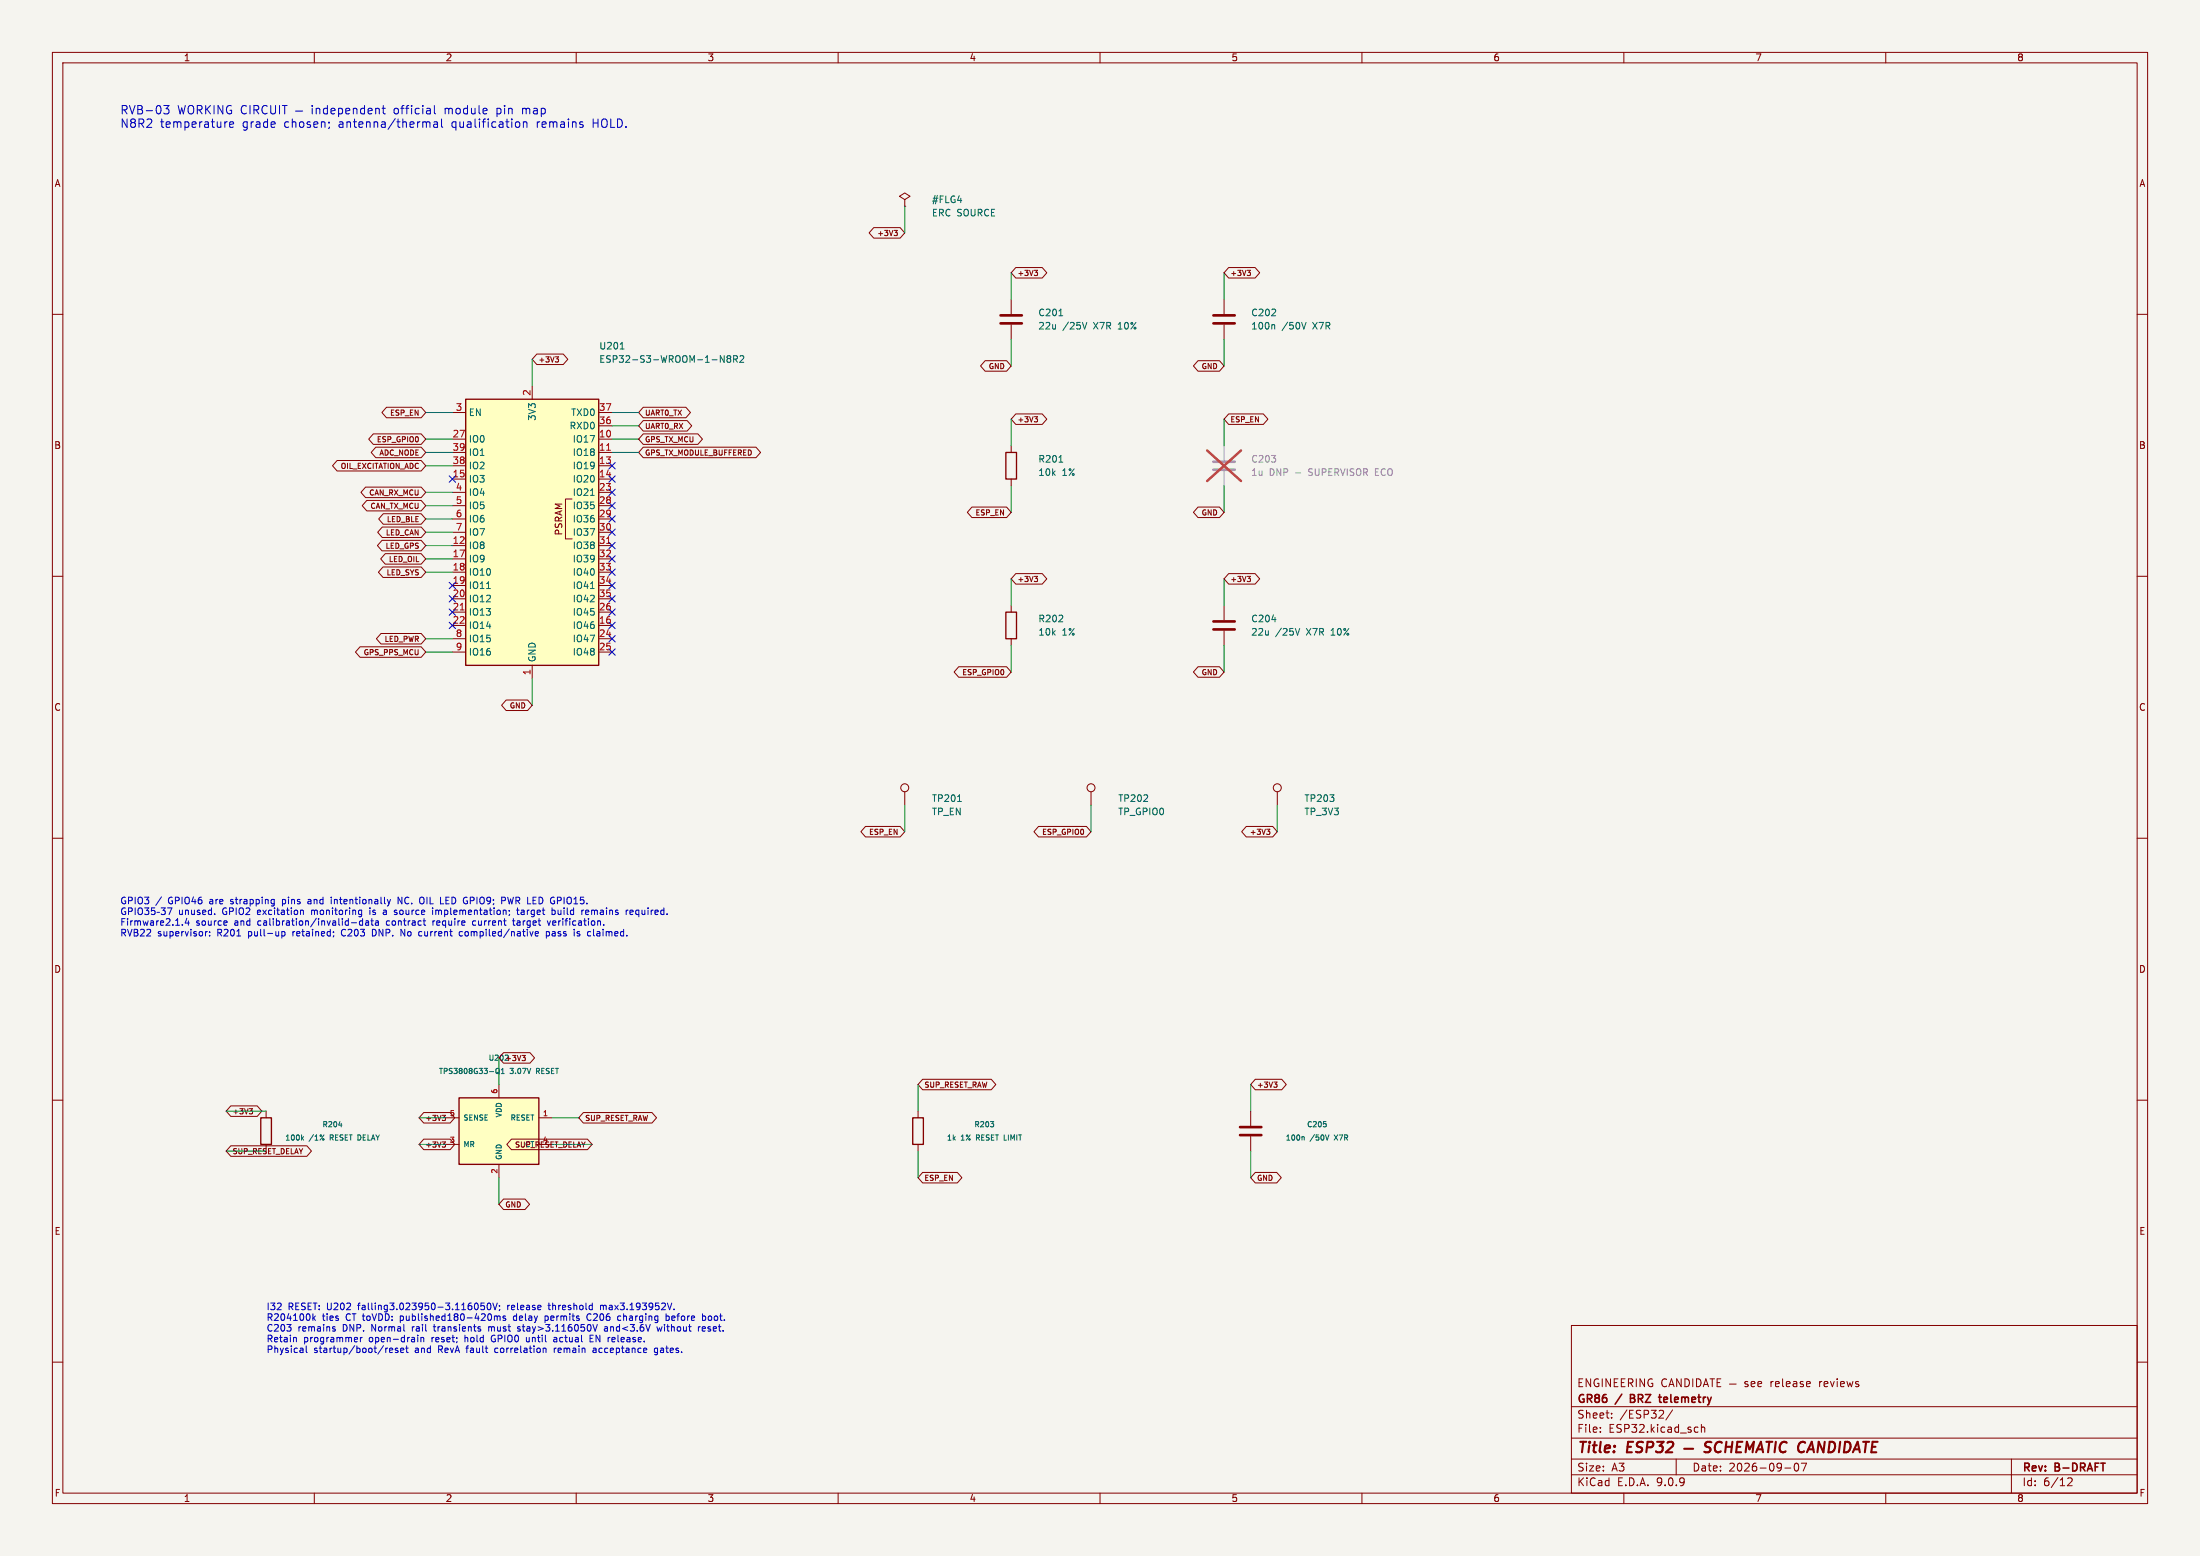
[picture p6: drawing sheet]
(kicad_sch
(version 20250114)
(generator "eeschema")
(paper "A3")
(title_block (title "ESP32 — SCHEMATIC CANDIDATE") (date "2026-09-07") (rev "B-DRAFT") (company "GR86 / BRZ telemetry") (comment 1 "ENGINEERING CANDIDATE — see release reviews"))
(lib_symbols (symbol "Connector:TestPoint" (pin_numbers hide) (pin_names (offset 0.762) hide) (in_bom yes) (on_board yes) (property "Reference" "TP" (at 0 6.858 0) (effects (font (size 1.27 1.27)))) (property "Value" "TestPoint" (at 0 5.08 0) (effects (font (size 1.27 1.27)))) (property "Footprint" "" (at 5.08 0 0) (effects (font (size 1.27 1.27)) hide)) (property "Datasheet" "~" (at 5.08 0 0) (effects (font (size 1.27 1.27)) hide)) (property "ki_keywords" "test point tp" (at 0 0 0) (effects (font (size 1.27 1.27)) hide)) (property "ki_description" "test point" (at 0 0 0) (effects (font (size 1.27 1.27)) hide)) (property "ki_fp_filters" "Pin* Test*" (at 0 0 0) (effects (font (size 1.27 1.27)) hide)) (symbol "TestPoint_0_1" (circle (center 0 3.302) (radius 0.762) (stroke (width 0) (type default)) (fill (type none)))) (symbol "TestPoint_1_1" (pin passive line (at 0 0 90) (length 2.54) (name "1" (effects (font (size 1.27 1.27)))) (number "1" (effects (font (size 1.27 1.27))))))) (symbol "Device:C" (pin_numbers hide) (pin_names (offset 0.254)) (in_bom yes) (on_board yes) (property "Reference" "C" (at 0.635 2.54 0) (effects (font (size 1.27 1.27)) (justify left))) (property "Value" "C" (at 0.635 -2.54 0) (effects (font (size 1.27 1.27)) (justify left))) (property "Footprint" "" (at 0.9652 -3.81 0) (effects (font (size 1.27 1.27)) hide)) (property "Datasheet" "~" (at 0 0 0) (effects (font (size 1.27 1.27)) hide)) (property "ki_keywords" "cap capacitor" (at 0 0 0) (effects (font (size 1.27 1.27)) hide)) (property "ki_description" "Unpolarized capacitor" (at 0 0 0) (effects (font (size 1.27 1.27)) hide)) (property "ki_fp_filters" "C_*" (at 0 0 0) (effects (font (size 1.27 1.27)) hide)) (symbol "C_0_1" (polyline (pts (xy -2.032 -0.762) (xy 2.032 -0.762)) (stroke (width 0.508) (type default)) (fill (type none))) (polyline (pts (xy -2.032 0.762) (xy 2.032 0.762)) (stroke (width 0.508) (type default)) (fill (type none)))) (symbol "C_1_1" (pin passive line (at 0 3.81 270) (length 2.794) (name "~" (effects (font (size 1.27 1.27)))) (number "1" (effects (font (size 1.27 1.27))))) (pin passive line (at 0 -3.81 90) (length 2.794) (name "~" (effects (font (size 1.27 1.27)))) (number "2" (effects (font (size 1.27 1.27))))))) (symbol "Device:R" (pin_numbers hide) (pin_names (offset 0)) (in_bom yes) (on_board yes) (property "Reference" "R" (at 2.032 0 90) (effects (font (size 1.27 1.27)))) (property "Value" "R" (at 0 0 90) (effects (font (size 1.27 1.27)))) (property "Footprint" "" (at -1.778 0 90) (effects (font (size 1.27 1.27)) hide)) (property "Datasheet" "~" (at 0 0 0) (effects (font (size 1.27 1.27)) hide)) (property "ki_keywords" "R res resistor" (at 0 0 0) (effects (font (size 1.27 1.27)) hide)) (property "ki_description" "Resistor" (at 0 0 0) (effects (font (size 1.27 1.27)) hide)) (property "ki_fp_filters" "R_*" (at 0 0 0) (effects (font (size 1.27 1.27)) hide)) (symbol "R_0_1" (rectangle (start -1.016 -2.54) (end 1.016 2.54) (stroke (width 0.254) (type default)) (fill (type none)))) (symbol "R_1_1" (pin passive line (at 0 3.81 270) (length 1.27) (name "~" (effects (font (size 1.27 1.27)))) (number "1" (effects (font (size 1.27 1.27))))) (pin passive line (at 0 -3.81 90) (length 1.27) (name "~" (effects (font (size 1.27 1.27)))) (number "2" (effects (font (size 1.27 1.27))))))) (symbol "RF_Module:ESP32-S3-WROOM-1" (in_bom yes) (on_board yes) (property "Reference" "U" (at -12.7 26.67 0) (effects (font (size 1.27 1.27)))) (property "Value" "ESP32-S3-WROOM-1" (at 12.7 26.67 0) (effects (font (size 1.27 1.27)))) (property "Footprint" "RF_Module:ESP32-S3-WROOM-1" (at 0 2.54 0) (effects (font (size 1.27 1.27)) hide)) (property "Datasheet" "https://www.espressif.com/sites/default/files/documentation/esp32-s3-wroom-1_wroom-1u_datasheet_en.pdf" (at 0 0 0) (effects (font (size 1.27 1.27)) hide)) (property "ki_keywords" "RF Radio BT ESP ESP32-S3 Espressif onboard PCB antenna" (at 0 0 0) (effects (font (size 1.27 1.27)) hide)) (property "ki_description" "RF Module, ESP32-S3 SoC, Wi-Fi 802.11b/g/n, Bluetooth, BLE, 32-bit, 3.3V, onboard antenna, SMD" (at 0 0 0) (effects (font (size 1.27 1.27)) hide)) (property "ki_fp_filters" "ESP32?S3?WROOM?1*" (at 0 0 0) (effects (font (size 1.27 1.27)) hide)) (symbol "ESP32-S3-WROOM-1_0_0" (rectangle (start -12.7 25.4) (end 12.7 -25.4) (stroke (width 0.254) (type default)) (fill (type background))) (text "PSRAM" (at 5.08 2.54 900) (effects (font (size 1.27 1.27))))) (symbol "ESP32-S3-WROOM-1_0_1" (polyline (pts (xy 7.62 -1.27) (xy 6.35 -1.27) (xy 6.35 6.35) (xy 7.62 6.35)) (stroke (width 0) (type default)) (fill (type none)))) (symbol "ESP32-S3-WROOM-1_1_1" (pin power_in line (at 0 -27.94 90) (length 2.54) (name "GND" (effects (font (size 1.27 1.27)))) (number "1" (effects (font (size 1.27 1.27))))) (pin bidirectional line (at 15.24 17.78 180) (length 2.54) (name "IO17" (effects (font (size 1.27 1.27)))) (number "10" (effects (font (size 1.27 1.27))))) (pin bidirectional line (at 15.24 15.24 180) (length 2.54) (name "IO18" (effects (font (size 1.27 1.27)))) (number "11" (effects (font (size 1.27 1.27))))) (pin bidirectional line (at -15.24 -2.54 0) (length 2.54) (name "IO8" (effects (font (size 1.27 1.27)))) (number "12" (effects (font (size 1.27 1.27))))) (pin bidirectional line (at 15.24 12.7 180) (length 2.54) (name "IO19" (effects (font (size 1.27 1.27)))) (number "13" (effects (font (size 1.27 1.27))))) (pin bidirectional line (at 15.24 10.16 180) (length 2.54) (name "IO20" (effects (font (size 1.27 1.27)))) (number "14" (effects (font (size 1.27 1.27))))) (pin bidirectional line (at -15.24 10.16 0) (length 2.54) (name "IO3" (effects (font (size 1.27 1.27)))) (number "15" (effects (font (size 1.27 1.27))))) (pin bidirectional line (at 15.24 -17.78 180) (length 2.54) (name "IO46" (effects (font (size 1.27 1.27)))) (number "16" (effects (font (size 1.27 1.27))))) (pin bidirectional line (at -15.24 -5.08 0) (length 2.54) (name "IO9" (effects (font (size 1.27 1.27)))) (number "17" (effects (font (size 1.27 1.27))))) (pin bidirectional line (at -15.24 -7.62 0) (length 2.54) (name "IO10" (effects (font (size 1.27 1.27)))) (number "18" (effects (font (size 1.27 1.27))))) (pin bidirectional line (at -15.24 -10.16 0) (length 2.54) (name "IO11" (effects (font (size 1.27 1.27)))) (number "19" (effects (font (size 1.27 1.27))))) (pin power_in line (at 0 27.94 270) (length 2.54) (name "3V3" (effects (font (size 1.27 1.27)))) (number "2" (effects (font (size 1.27 1.27))))) (pin bidirectional line (at -15.24 -12.7 0) (length 2.54) (name "IO12" (effects (font (size 1.27 1.27)))) (number "20" (effects (font (size 1.27 1.27))))) (pin bidirectional line (at -15.24 -15.24 0) (length 2.54) (name "IO13" (effects (font (size 1.27 1.27)))) (number "21" (effects (font (size 1.27 1.27))))) (pin bidirectional line (at -15.24 -17.78 0) (length 2.54) (name "IO14" (effects (font (size 1.27 1.27)))) (number "22" (effects (font (size 1.27 1.27))))) (pin bidirectional line (at 15.24 7.62 180) (length 2.54) (name "IO21" (effects (font (size 1.27 1.27)))) (number "23" (effects (font (size 1.27 1.27))))) (pin bidirectional line (at 15.24 -20.32 180) (length 2.54) (name "IO47" (effects (font (size 1.27 1.27)))) (number "24" (effects (font (size 1.27 1.27))))) (pin bidirectional line (at 15.24 -22.86 180) (length 2.54) (name "IO48" (effects (font (size 1.27 1.27)))) (number "25" (effects (font (size 1.27 1.27))))) (pin bidirectional line (at 15.24 -15.24 180) (length 2.54) (name "IO45" (effects (font (size 1.27 1.27)))) (number "26" (effects (font (size 1.27 1.27))))) (pin bidirectional line (at -15.24 17.78 0) (length 2.54) (name "IO0" (effects (font (size 1.27 1.27)))) (number "27" (effects (font (size 1.27 1.27))))) (pin bidirectional line (at 15.24 5.08 180) (length 2.54) (name "IO35" (effects (font (size 1.27 1.27)))) (number "28" (effects (font (size 1.27 1.27))))) (pin bidirectional line (at 15.24 2.54 180) (length 2.54) (name "IO36" (effects (font (size 1.27 1.27)))) (number "29" (effects (font (size 1.27 1.27))))) (pin input line (at -15.24 22.86 0) (length 2.54) (name "EN" (effects (font (size 1.27 1.27)))) (number "3" (effects (font (size 1.27 1.27))))) (pin bidirectional line (at 15.24 0 180) (length 2.54) (name "IO37" (effects (font (size 1.27 1.27)))) (number "30" (effects (font (size 1.27 1.27))))) (pin bidirectional line (at 15.24 -2.54 180) (length 2.54) (name "IO38" (effects (font (size 1.27 1.27)))) (number "31" (effects (font (size 1.27 1.27))))) (pin bidirectional line (at 15.24 -5.08 180) (length 2.54) (name "IO39" (effects (font (size 1.27 1.27)))) (number "32" (effects (font (size 1.27 1.27))))) (pin bidirectional line (at 15.24 -7.62 180) (length 2.54) (name "IO40" (effects (font (size 1.27 1.27)))) (number "33" (effects (font (size 1.27 1.27))))) (pin bidirectional line (at 15.24 -10.16 180) (length 2.54) (name "IO41" (effects (font (size 1.27 1.27)))) (number "34" (effects (font (size 1.27 1.27))))) (pin bidirectional line (at 15.24 -12.7 180) (length 2.54) (name "IO42" (effects (font (size 1.27 1.27)))) (number "35" (effects (font (size 1.27 1.27))))) (pin bidirectional line (at 15.24 20.32 180) (length 2.54) (name "RXD0" (effects (font (size 1.27 1.27)))) (number "36" (effects (font (size 1.27 1.27))))) (pin bidirectional line (at 15.24 22.86 180) (length 2.54) (name "TXD0" (effects (font (size 1.27 1.27)))) (number "37" (effects (font (size 1.27 1.27))))) (pin bidirectional line (at -15.24 12.7 0) (length 2.54) (name "IO2" (effects (font (size 1.27 1.27)))) (number "38" (effects (font (size 1.27 1.27))))) (pin bidirectional line (at -15.24 15.24 0) (length 2.54) (name "IO1" (effects (font (size 1.27 1.27)))) (number "39" (effects (font (size 1.27 1.27))))) (pin bidirectional line (at -15.24 7.62 0) (length 2.54) (name "IO4" (effects (font (size 1.27 1.27)))) (number "4" (effects (font (size 1.27 1.27))))) (pin passive line (at 0 -27.94 90) (length 2.54) hide (name "GND" (effects (font (size 1.27 1.27)))) (number "40" (effects (font (size 1.27 1.27))))) (pin passive line (at 0 -27.94 90) (length 2.54) hide (name "GND" (effects (font (size 1.27 1.27)))) (number "41" (effects (font (size 1.27 1.27))))) (pin bidirectional line (at -15.24 5.08 0) (length 2.54) (name "IO5" (effects (font (size 1.27 1.27)))) (number "5" (effects (font (size 1.27 1.27))))) (pin bidirectional line (at -15.24 2.54 0) (length 2.54) (name "IO6" (effects (font (size 1.27 1.27)))) (number "6" (effects (font (size 1.27 1.27))))) (pin bidirectional line (at -15.24 0 0) (length 2.54) (name "IO7" (effects (font (size 1.27 1.27)))) (number "7" (effects (font (size 1.27 1.27))))) (pin bidirectional line (at -15.24 -20.32 0) (length 2.54) (name "IO15" (effects (font (size 1.27 1.27)))) (number "8" (effects (font (size 1.27 1.27))))) (pin bidirectional line (at -15.24 -22.86 0) (length 2.54) (name "IO16" (effects (font (size 1.27 1.27)))) (number "9" (effects (font (size 1.27 1.27))))))) (symbol "power:PWR_FLAG" (power) (pin_numbers hide) (pin_names (offset 0) hide) (in_bom yes) (on_board yes) (property "Reference" "#FLG" (at 0 1.905 0) (effects (font (size 1.27 1.27)) hide)) (property "Value" "PWR_FLAG" (at 0 3.81 0) (effects (font (size 1.27 1.27)))) (property "Footprint" "" (at 0 0 0) (effects (font (size 1.27 1.27)) hide)) (property "Datasheet" "~" (at 0 0 0) (effects (font (size 1.27 1.27)) hide)) (property "ki_keywords" "flag power" (at 0 0 0) (effects (font (size 1.27 1.27)) hide)) (property "ki_description" "Special symbol for telling ERC where power comes from" (at 0 0 0) (effects (font (size 1.27 1.27)) hide)) (symbol "PWR_FLAG_0_0" (pin power_out line (at 0 0 90) (length 0) (name "pwr" (effects (font (size 1.27 1.27)))) (number "1" (effects (font (size 1.27 1.27)))))) (symbol "PWR_FLAG_0_1" (polyline (pts (xy 0 0) (xy 0 1.27) (xy -1.016 1.905) (xy 0 2.54) (xy 1.016 1.905) (xy 0 1.27)) (stroke (width 0) (type default)) (fill (type none))))) (symbol "RevB:TPS3808G33_Q1" (pin_names (offset 0.762)) (in_bom yes) (on_board yes) (property "Reference" "U" (at 0 10.16 0) (effects (font (size 1.0 1.0)))) (property "Value" "TPS3808G33_Q1" (at 0 7.62 0) (effects (font (size 1.0 1.0)))) (symbol "TPS3808G33_Q1_0_1" (rectangle (start -7.62 6.35) (end 7.62 -6.35) (stroke (width 0.254) (type default)) (fill (type background)))) (symbol "TPS3808G33_Q1_1_1" (pin open_collector line (at 10.16 2.54 180) (length 2.54) (name "RESET" (effects (font (size 1 1)))) (number "1" (effects (font (size 1 1))))) (pin power_in line (at 0 -8.89 90) (length 2.54) (name "GND" (effects (font (size 1 1)))) (number "2" (effects (font (size 1 1))))) (pin input line (at -10.16 -2.54 0) (length 2.54) (name "MR" (effects (font (size 1 1)))) (number "3" (effects (font (size 1 1))))) (pin input line (at 10.16 -2.54 180) (length 2.54) (name "CT" (effects (font (size 1 1)))) (number "4" (effects (font (size 1 1))))) (pin input line (at -10.16 2.54 0) (length 2.54) (name "SENSE" (effects (font (size 1 1)))) (number "5" (effects (font (size 1 1))))) (pin power_in line (at 0 8.89 270) (length 2.54) (name "VDD" (effects (font (size 1 1)))) (number "6" (effects (font (size 1 1))))))))
(text "RVB-03 WORKING CIRCUIT — independent official module pin map\nN8R2 temperature grade chosen; antenna/thermal qualification remains HOLD." (at 22.86 20.32 0) (effects (font (size 1.6 1.6)) (justify left top)))
(wire (pts (xy 101.6 129.54) (xy 101.6 134.62)) (stroke (width 0) (type default)))
(global_label "GND" (shape bidirectional) (at 101.6 134.62 180) (effects (font (size 1.0 1.0)) (justify right)) (property "Intersheetrefs" "${INTERSHEET_REFS}" (at 101.6 134.62 0) (effects (font (size 1.27 1.27)) (justify left) hide)))
(wire (pts (xy 116.84 83.82) (xy 121.92 83.82)) (stroke (width 0) (type default)))
(global_label "GPS_TX_MCU" (shape bidirectional) (at 121.92 83.82 0) (effects (font (size 1.0 1.0)) (justify left)) (property "Intersheetrefs" "${INTERSHEET_REFS}" (at 121.92 83.82 0) (effects (font (size 1.27 1.27)) (justify left) hide)))
(wire (pts (xy 116.84 86.36) (xy 121.92 86.36)) (stroke (width 0) (type default)))
(global_label "GPS_TX_MODULE_BUFFERED" (shape bidirectional) (at 121.92 86.36 0) (effects (font (size 1.0 1.0)) (justify left)) (property "Intersheetrefs" "${INTERSHEET_REFS}" (at 121.92 86.36 0) (effects (font (size 1.27 1.27)) (justify left) hide)))
(wire (pts (xy 86.36 104.14) (xy 81.28 104.14)) (stroke (width 0) (type default)))
(global_label "LED_GPS" (shape bidirectional) (at 81.28 104.14 180) (effects (font (size 1.0 1.0)) (justify right)) (property "Intersheetrefs" "${INTERSHEET_REFS}" (at 81.28 104.14 0) (effects (font (size 1.27 1.27)) (justify left) hide)))
(no_connect (at 116.84 88.9))
(no_connect (at 116.84 91.44))
(no_connect (at 86.36 91.44))
(no_connect (at 116.84 119.38))
(wire (pts (xy 86.36 106.68) (xy 81.28 106.68)) (stroke (width 0) (type default)))
(global_label "LED_OIL" (shape bidirectional) (at 81.28 106.68 180) (effects (font (size 1.0 1.0)) (justify right)) (property "Intersheetrefs" "${INTERSHEET_REFS}" (at 81.28 106.68 0) (effects (font (size 1.27 1.27)) (justify left) hide)))
(wire (pts (xy 86.36 109.22) (xy 81.28 109.22)) (stroke (width 0) (type default)))
(global_label "LED_SYS" (shape bidirectional) (at 81.28 109.22 180) (effects (font (size 1.0 1.0)) (justify right)) (property "Intersheetrefs" "${INTERSHEET_REFS}" (at 81.28 109.22 0) (effects (font (size 1.27 1.27)) (justify left) hide)))
(no_connect (at 86.36 111.76))
(wire (pts (xy 101.6 73.66) (xy 101.6 68.58)) (stroke (width 0) (type default)))
(global_label "+3V3" (shape bidirectional) (at 101.6 68.58 0) (effects (font (size 1.0 1.0)) (justify left)) (property "Intersheetrefs" "${INTERSHEET_REFS}" (at 101.6 68.58 0) (effects (font (size 1.27 1.27)) (justify left) hide)))
(no_connect (at 86.36 114.3))
(no_connect (at 86.36 116.84))
(no_connect (at 86.36 119.38))
(no_connect (at 116.84 93.98))
(no_connect (at 116.84 121.92))
(no_connect (at 116.84 124.46))
(no_connect (at 116.84 116.84))
(wire (pts (xy 86.36 83.82) (xy 81.28 83.82)) (stroke (width 0) (type default)))
(global_label "ESP_GPIO0" (shape bidirectional) (at 81.28 83.82 180) (effects (font (size 1.0 1.0)) (justify right)) (property "Intersheetrefs" "${INTERSHEET_REFS}" (at 81.28 83.82 0) (effects (font (size 1.27 1.27)) (justify left) hide)))
(no_connect (at 116.84 96.52))
(no_connect (at 116.84 99.06))
(wire (pts (xy 86.36 78.74) (xy 81.28 78.74)) (stroke (width 0) (type default)))
(global_label "ESP_EN" (shape bidirectional) (at 81.28 78.74 180) (effects (font (size 1.0 1.0)) (justify right)) (property "Intersheetrefs" "${INTERSHEET_REFS}" (at 81.28 78.74 0) (effects (font (size 1.27 1.27)) (justify left) hide)))
(no_connect (at 116.84 101.6))
(no_connect (at 116.84 104.14))
(no_connect (at 116.84 106.68))
(no_connect (at 116.84 109.22))
(no_connect (at 116.84 111.76))
(no_connect (at 116.84 114.3))
(wire (pts (xy 116.84 81.28) (xy 121.92 81.28)) (stroke (width 0) (type default)))
(global_label "UART0_RX" (shape bidirectional) (at 121.92 81.28 0) (effects (font (size 1.0 1.0)) (justify left)) (property "Intersheetrefs" "${INTERSHEET_REFS}" (at 121.92 81.28 0) (effects (font (size 1.27 1.27)) (justify left) hide)))
(wire (pts (xy 116.84 78.74) (xy 121.92 78.74)) (stroke (width 0) (type default)))
(global_label "UART0_TX" (shape bidirectional) (at 121.92 78.74 0) (effects (font (size 1.0 1.0)) (justify left)) (property "Intersheetrefs" "${INTERSHEET_REFS}" (at 121.92 78.74 0) (effects (font (size 1.27 1.27)) (justify left) hide)))
(wire (pts (xy 86.36 88.9) (xy 81.28 88.9)) (stroke (width 0) (type default)))
(global_label "OIL_EXCITATION_ADC" (shape bidirectional) (at 81.28 88.9 180) (effects (font (size 1.0 1.0)) (justify right)) (property "Intersheetrefs" "${INTERSHEET_REFS}" (at 81.28 88.9 0) (effects (font (size 1.27 1.27)) (justify left) hide)))
(wire (pts (xy 86.36 86.36) (xy 81.28 86.36)) (stroke (width 0) (type default)))
(global_label "ADC_NODE" (shape bidirectional) (at 81.28 86.36 180) (effects (font (size 1.0 1.0)) (justify right)) (property "Intersheetrefs" "${INTERSHEET_REFS}" (at 81.28 86.36 0) (effects (font (size 1.27 1.27)) (justify left) hide)))
(wire (pts (xy 86.36 93.98) (xy 81.28 93.98)) (stroke (width 0) (type default)))
(global_label "CAN_RX_MCU" (shape bidirectional) (at 81.28 93.98 180) (effects (font (size 1.0 1.0)) (justify right)) (property "Intersheetrefs" "${INTERSHEET_REFS}" (at 81.28 93.98 0) (effects (font (size 1.27 1.27)) (justify left) hide)))
(wire (pts (xy 86.36 96.52) (xy 81.28 96.52)) (stroke (width 0) (type default)))
(global_label "CAN_TX_MCU" (shape bidirectional) (at 81.28 96.52 180) (effects (font (size 1.0 1.0)) (justify right)) (property "Intersheetrefs" "${INTERSHEET_REFS}" (at 81.28 96.52 0) (effects (font (size 1.27 1.27)) (justify left) hide)))
(wire (pts (xy 86.36 99.06) (xy 81.28 99.06)) (stroke (width 0) (type default)))
(global_label "LED_BLE" (shape bidirectional) (at 81.28 99.06 180) (effects (font (size 1.0 1.0)) (justify right)) (property "Intersheetrefs" "${INTERSHEET_REFS}" (at 81.28 99.06 0) (effects (font (size 1.27 1.27)) (justify left) hide)))
(wire (pts (xy 86.36 101.6) (xy 81.28 101.6)) (stroke (width 0) (type default)))
(global_label "LED_CAN" (shape bidirectional) (at 81.28 101.6 180) (effects (font (size 1.0 1.0)) (justify right)) (property "Intersheetrefs" "${INTERSHEET_REFS}" (at 81.28 101.6 0) (effects (font (size 1.27 1.27)) (justify left) hide)))
(wire (pts (xy 86.36 121.92) (xy 81.28 121.92)) (stroke (width 0) (type default)))
(global_label "LED_PWR" (shape bidirectional) (at 81.28 121.92 180) (effects (font (size 1.0 1.0)) (justify right)) (property "Intersheetrefs" "${INTERSHEET_REFS}" (at 81.28 121.92 0) (effects (font (size 1.27 1.27)) (justify left) hide)))
(wire (pts (xy 86.36 124.46) (xy 81.28 124.46)) (stroke (width 0) (type default)))
(global_label "GPS_PPS_MCU" (shape bidirectional) (at 81.28 124.46 180) (effects (font (size 1.0 1.0)) (justify right)) (property "Intersheetrefs" "${INTERSHEET_REFS}" (at 81.28 124.46 0) (effects (font (size 1.27 1.27)) (justify left) hide)))
(symbol (lib_id "RF_Module:ESP32-S3-WROOM-1") (at 101.6 101.6 0) (unit 1) (in_bom yes) (on_board yes) (dnp no) (property "Reference" "U201" (at 114.3 66.04 0) (effects (font (size 1.27 1.27)) (justify left))) (property "Value" "ESP32-S3-WROOM-1-N8R2" (at 114.3 68.58 0) (effects (font (size 1.27 1.27)) (justify left))) (property "Footprint" "RevB:ESP32-S3-WROOM-1_RVB22_U201_TH48" (at 0 0 0) (effects (font (size 1.27 1.27)) (justify left) hide)) (property "Datasheet" "https://www.espressif.com/sites/default/files/documentation/esp32-s3-wroom-1_wroom-1u_datasheet_en.pdf" (at 0 0 0) (effects (font (size 1.27 1.27)) (justify left) hide)) (property "MPN" "ESP32-S3-WROOM-1-N8R2" (at 0 0 0) (effects (font (size 1.27 1.27)) (justify left) hide)) (property "Qualification" "VERIFIED component selection; qualification/productization/SELECTED_COMPONENTS.json; physical acceptance separate" (at 0 0 0) (effects (font (size 1.27 1.27)) (justify left) hide)) (pin "1") (pin "10") (pin "11") (pin "12") (pin "13") (pin "14") (pin "15") (pin "16") (pin "17") (pin "18") (pin "19") (pin "2") (pin "20") (pin "21") (pin "22") (pin "23") (pin "24") (pin "25") (pin "26") (pin "27") (pin "28") (pin "29") (pin "3") (pin "30") (pin "31") (pin "32") (pin "33") (pin "34") (pin "35") (pin "36") (pin "37") (pin "38") (pin "39") (pin "4") (pin "40") (pin "41") (pin "5") (pin "6") (pin "7") (pin "8") (pin "9") (property "Manufacturer" "Espressif" (at 0 0 0) (effects (font (size 1.27 1.27)) (hide yes))) (property "LCSC" "C2913204" (at 0 0 0) (effects (font (size 1.27 1.27)) (hide yes))) (property "Assembly" "FACTORY" (at 0 0 0) (effects (font (size 1.27 1.27)) (hide yes))))
(wire (pts (xy 193.04 57.15) (xy 193.04 52.07)) (stroke (width 0) (type default)))
(global_label "+3V3" (shape bidirectional) (at 193.04 52.07 0) (effects (font (size 1.0 1.0)) (justify left)) (property "Intersheetrefs" "${INTERSHEET_REFS}" (at 193.04 52.07 0) (effects (font (size 1.27 1.27)) (justify left) hide)))
(wire (pts (xy 193.04 64.77) (xy 193.04 69.85)) (stroke (width 0) (type default)))
(global_label "GND" (shape bidirectional) (at 193.04 69.85 180) (effects (font (size 1.0 1.0)) (justify right)) (property "Intersheetrefs" "${INTERSHEET_REFS}" (at 193.04 69.85 0) (effects (font (size 1.27 1.27)) (justify left) hide)))
(symbol (lib_id "Device:C") (at 193.04 60.96 0) (unit 1) (in_bom yes) (on_board yes) (dnp no) (property "Reference" "C201" (at 198.12 59.69 0) (effects (font (size 1.27 1.27)) (justify left))) (property "Value" "22u /25V X7R 10%" (at 198.12 62.23 0) (effects (font (size 1.27 1.27)) (justify left))) (property "Footprint" "RevB:C_1210_3225Metric" (at 0 0 0) (effects (font (size 1.27 1.27)) (justify left) hide)) (property "Datasheet" "~" (at 0 0 0) (effects (font (size 1.27 1.27)) (justify left) hide)) (property "MPN" "MCAST32MSB7226KPNA01" (at 0 0 0) (effects (font (size 1.27 1.27)) (justify left) hide)) (property "Qualification" "VERIFIED component selection; qualification/productization/SELECTED_COMPONENTS.json; physical acceptance separate" (at 0 0 0) (effects (font (size 1.27 1.27)) (justify left) hide)) (pin "1") (pin "2") (property "Manufacturer" "Taiyo Yuden" (at 0 0 0) (effects (font (size 1.27 1.27)) (hide yes))) (property "LCSC" "C5372271" (at 0 0 0) (effects (font (size 1.27 1.27)) (hide yes))) (property "Assembly" "FACTORY" (at 0 0 0) (effects (font (size 1.27 1.27)) (hide yes))))
(wire (pts (xy 233.68 57.15) (xy 233.68 52.07)) (stroke (width 0) (type default)))
(global_label "+3V3" (shape bidirectional) (at 233.68 52.07 0) (effects (font (size 1.0 1.0)) (justify left)) (property "Intersheetrefs" "${INTERSHEET_REFS}" (at 233.68 52.07 0) (effects (font (size 1.27 1.27)) (justify left) hide)))
(wire (pts (xy 233.68 64.77) (xy 233.68 69.85)) (stroke (width 0) (type default)))
(global_label "GND" (shape bidirectional) (at 233.68 69.85 180) (effects (font (size 1.0 1.0)) (justify right)) (property "Intersheetrefs" "${INTERSHEET_REFS}" (at 233.68 69.85 0) (effects (font (size 1.27 1.27)) (justify left) hide)))
(symbol (lib_id "Device:C") (at 233.68 60.96 0) (unit 1) (in_bom yes) (on_board yes) (dnp no) (property "Reference" "C202" (at 238.76 59.69 0) (effects (font (size 1.27 1.27)) (justify left))) (property "Value" "100n /50V X7R" (at 238.76 62.23 0) (effects (font (size 1.27 1.27)) (justify left))) (property "Footprint" "RevB:C_0603_1608Metric" (at 0 0 0) (effects (font (size 1.27 1.27)) (justify left) hide)) (property "Datasheet" "~" (at 0 0 0) (effects (font (size 1.27 1.27)) (justify left) hide)) (property "MPN" "GCM188R71H104KA57D" (at 0 0 0) (effects (font (size 1.27 1.27)) (justify left) hide)) (property "Qualification" "VERIFIED component selection; qualification/productization/SELECTED_COMPONENTS.json; physical acceptance separate" (at 0 0 0) (effects (font (size 1.27 1.27)) (justify left) hide)) (pin "1") (pin "2") (property "Manufacturer" "Murata" (at 0 0 0) (effects (font (size 1.27 1.27)) (hide yes))) (property "LCSC" "C85864" (at 0 0 0) (effects (font (size 1.27 1.27)) (hide yes))) (property "Assembly" "FACTORY" (at 0 0 0) (effects (font (size 1.27 1.27)) (hide yes))))
(wire (pts (xy 193.04 85.09) (xy 193.04 80.01)) (stroke (width 0) (type default)))
(global_label "+3V3" (shape bidirectional) (at 193.04 80.01 0) (effects (font (size 1.0 1.0)) (justify left)) (property "Intersheetrefs" "${INTERSHEET_REFS}" (at 193.04 80.01 0) (effects (font (size 1.27 1.27)) (justify left) hide)))
(wire (pts (xy 193.04 92.71) (xy 193.04 97.79)) (stroke (width 0) (type default)))
(global_label "ESP_EN" (shape bidirectional) (at 193.04 97.79 180) (effects (font (size 1.0 1.0)) (justify right)) (property "Intersheetrefs" "${INTERSHEET_REFS}" (at 193.04 97.79 0) (effects (font (size 1.27 1.27)) (justify left) hide)))
(symbol (lib_id "Device:R") (at 193.04 88.9 0) (unit 1) (in_bom yes) (on_board yes) (dnp no) (property "Reference" "R201" (at 198.12 87.63 0) (effects (font (size 1.27 1.27)) (justify left))) (property "Value" "10k 1%" (at 198.12 90.17 0) (effects (font (size 1.27 1.27)) (justify left))) (property "Footprint" "RevB:R_0603_1608Metric" (at 0 0 0) (effects (font (size 1.27 1.27)) (justify left) hide)) (property "Datasheet" "~" (at 0 0 0) (effects (font (size 1.27 1.27)) (justify left) hide)) (property "MPN" "CRCW060310K0FKEA" (at 0 0 0) (effects (font (size 1.27 1.27)) (justify left) hide)) (property "Qualification" "VERIFIED component selection; qualification/productization/SELECTED_COMPONENTS.json; physical acceptance separate" (at 0 0 0) (effects (font (size 1.27 1.27)) (justify left) hide)) (pin "1") (pin "2") (property "Manufacturer" "Vishay" (at 0 0 0) (effects (font (size 1.27 1.27)) (hide yes))) (property "LCSC" "C844918" (at 0 0 0) (effects (font (size 1.27 1.27)) (hide yes))) (property "Assembly" "FACTORY" (at 0 0 0) (effects (font (size 1.27 1.27)) (hide yes))))
(wire (pts (xy 233.68 85.09) (xy 233.68 80.01)) (stroke (width 0) (type default)))
(global_label "ESP_EN" (shape bidirectional) (at 233.68 80.01 0) (effects (font (size 1.0 1.0)) (justify left)) (property "Intersheetrefs" "${INTERSHEET_REFS}" (at 233.68 80.01 0) (effects (font (size 1.27 1.27)) (justify left) hide)))
(wire (pts (xy 233.68 92.71) (xy 233.68 97.79)) (stroke (width 0) (type default)))
(global_label "GND" (shape bidirectional) (at 233.68 97.79 180) (effects (font (size 1.0 1.0)) (justify right)) (property "Intersheetrefs" "${INTERSHEET_REFS}" (at 233.68 97.79 0) (effects (font (size 1.27 1.27)) (justify left) hide)))
(symbol (lib_id "Device:C") (at 233.68 88.9 0) (unit 1) (in_bom yes) (on_board yes) (dnp yes) (property "Reference" "C203" (at 238.76 87.63 0) (effects (font (size 1.27 1.27)) (justify left))) (property "Value" "1u DNP - SUPERVISOR ECO" (at 238.76 90.17 0) (effects (font (size 1.27 1.27)) (justify left))) (property "Footprint" "RevB:C_0603_1608Metric" (at 0 0 0) (effects (font (size 1.27 1.27)) (justify left) hide)) (property "Datasheet" "~" (at 0 0 0) (effects (font (size 1.27 1.27)) (justify left) hide)) (property "MPN" "GCM188R71C105KA64D" (at 0 0 0) (effects (font (size 1.27 1.27)) (justify left) hide)) (property "Qualification" "DNP in RVB21 supervisor candidate; removes residual-charge reset RC" (at 0 0 0) (effects (font (size 1.27 1.27)) (justify left) hide)) (pin "1") (pin "2") (property "Manufacturer" "Murata" (at 0 0 0) (effects (font (size 1.27 1.27)) (hide yes))) (property "LCSC" "C161212" (at 0 0 0) (effects (font (size 1.27 1.27)) (hide yes))) (property "Assembly" "DNP" (at 0 0 0) (effects (font (size 1.27 1.27)) (hide yes))))
(wire (pts (xy 193.04 115.57) (xy 193.04 110.49)) (stroke (width 0) (type default)))
(global_label "+3V3" (shape bidirectional) (at 193.04 110.49 0) (effects (font (size 1.0 1.0)) (justify left)) (property "Intersheetrefs" "${INTERSHEET_REFS}" (at 193.04 110.49 0) (effects (font (size 1.27 1.27)) (justify left) hide)))
(wire (pts (xy 193.04 123.19) (xy 193.04 128.27)) (stroke (width 0) (type default)))
(global_label "ESP_GPIO0" (shape bidirectional) (at 193.04 128.27 180) (effects (font (size 1.0 1.0)) (justify right)) (property "Intersheetrefs" "${INTERSHEET_REFS}" (at 193.04 128.27 0) (effects (font (size 1.27 1.27)) (justify left) hide)))
(symbol (lib_id "Device:R") (at 193.04 119.38 0) (unit 1) (in_bom yes) (on_board yes) (dnp no) (property "Reference" "R202" (at 198.12 118.11 0) (effects (font (size 1.27 1.27)) (justify left))) (property "Value" "10k 1%" (at 198.12 120.65 0) (effects (font (size 1.27 1.27)) (justify left))) (property "Footprint" "RevB:R_0603_1608Metric" (at 0 0 0) (effects (font (size 1.27 1.27)) (justify left) hide)) (property "Datasheet" "~" (at 0 0 0) (effects (font (size 1.27 1.27)) (justify left) hide)) (property "MPN" "CRCW060310K0FKEA" (at 0 0 0) (effects (font (size 1.27 1.27)) (justify left) hide)) (property "Qualification" "VERIFIED component selection; qualification/productization/SELECTED_COMPONENTS.json; physical acceptance separate" (at 0 0 0) (effects (font (size 1.27 1.27)) (justify left) hide)) (pin "1") (pin "2") (property "Manufacturer" "Vishay" (at 0 0 0) (effects (font (size 1.27 1.27)) (hide yes))) (property "LCSC" "C844918" (at 0 0 0) (effects (font (size 1.27 1.27)) (hide yes))) (property "Assembly" "FACTORY" (at 0 0 0) (effects (font (size 1.27 1.27)) (hide yes))))
(wire (pts (xy 233.68 115.57) (xy 233.68 110.49)) (stroke (width 0) (type default)))
(global_label "+3V3" (shape bidirectional) (at 233.68 110.49 0) (effects (font (size 1.0 1.0)) (justify left)) (property "Intersheetrefs" "${INTERSHEET_REFS}" (at 233.68 110.49 0) (effects (font (size 1.27 1.27)) (justify left) hide)))
(wire (pts (xy 233.68 123.19) (xy 233.68 128.27)) (stroke (width 0) (type default)))
(global_label "GND" (shape bidirectional) (at 233.68 128.27 180) (effects (font (size 1.0 1.0)) (justify right)) (property "Intersheetrefs" "${INTERSHEET_REFS}" (at 233.68 128.27 0) (effects (font (size 1.27 1.27)) (justify left) hide)))
(symbol (lib_id "Device:C") (at 233.68 119.38 0) (unit 1) (in_bom yes) (on_board yes) (dnp no) (property "Reference" "C204" (at 238.76 118.11 0) (effects (font (size 1.27 1.27)) (justify left))) (property "Value" "22u /25V X7R 10%" (at 238.76 120.65 0) (effects (font (size 1.27 1.27)) (justify left))) (property "Footprint" "RevB:C_1210_3225Metric" (at 0 0 0) (effects (font (size 1.27 1.27)) (justify left) hide)) (property "Datasheet" "~" (at 0 0 0) (effects (font (size 1.27 1.27)) (justify left) hide)) (property "MPN" "MCAST32MSB7226KPNA01" (at 0 0 0) (effects (font (size 1.27 1.27)) (justify left) hide)) (property "Qualification" "VERIFIED component selection; qualification/productization/SELECTED_COMPONENTS.json; physical acceptance separate" (at 0 0 0) (effects (font (size 1.27 1.27)) (justify left) hide)) (pin "1") (pin "2") (property "Manufacturer" "Taiyo Yuden" (at 0 0 0) (effects (font (size 1.27 1.27)) (hide yes))) (property "LCSC" "C5372271" (at 0 0 0) (effects (font (size 1.27 1.27)) (hide yes))) (property "Assembly" "FACTORY" (at 0 0 0) (effects (font (size 1.27 1.27)) (hide yes))))
(wire (pts (xy 172.72 153.67) (xy 172.72 158.75)) (stroke (width 0) (type default)))
(global_label "ESP_EN" (shape bidirectional) (at 172.72 158.75 180) (effects (font (size 1.0 1.0)) (justify right)) (property "Intersheetrefs" "${INTERSHEET_REFS}" (at 172.72 158.75 0) (effects (font (size 1.27 1.27)) (justify left) hide)))
(symbol (lib_id "Connector:TestPoint") (at 172.72 153.67 0) (unit 1) (in_bom no) (on_board yes) (dnp no) (property "Reference" "TP201" (at 177.8 152.4 0) (effects (font (size 1.27 1.27)) (justify left))) (property "Value" "TP_EN" (at 177.8 154.94 0) (effects (font (size 1.27 1.27)) (justify left))) (property "Footprint" "RevB:TestPoint_Pad_D1.5mm" (at 0 0 0) (effects (font (size 1.27 1.27)) (justify left) hide)) (property "Datasheet" "~" (at 0 0 0) (effects (font (size 1.27 1.27)) (justify left) hide)) (property "MPN" "BARE PCB PAD" (at 0 0 0) (effects (font (size 1.27 1.27)) (justify left) hide)) (property "Qualification" "VERIFIED component selection; qualification/productization/SELECTED_COMPONENTS.json; physical acceptance separate" (at 0 0 0) (effects (font (size 1.27 1.27)) (justify left) hide)) (pin "1") (property "Manufacturer" "" (at 0 0 0) (effects (font (size 1.27 1.27)) (hide yes))) (property "LCSC" "" (at 0 0 0) (effects (font (size 1.27 1.27)) (hide yes))) (property "Assembly" "BARE_PCB" (at 0 0 0) (effects (font (size 1.27 1.27)) (hide yes))))
(wire (pts (xy 208.28 153.67) (xy 208.28 158.75)) (stroke (width 0) (type default)))
(global_label "ESP_GPIO0" (shape bidirectional) (at 208.28 158.75 180) (effects (font (size 1.0 1.0)) (justify right)) (property "Intersheetrefs" "${INTERSHEET_REFS}" (at 208.28 158.75 0) (effects (font (size 1.27 1.27)) (justify left) hide)))
(symbol (lib_id "Connector:TestPoint") (at 208.28 153.67 0) (unit 1) (in_bom no) (on_board yes) (dnp no) (property "Reference" "TP202" (at 213.36 152.4 0) (effects (font (size 1.27 1.27)) (justify left))) (property "Value" "TP_GPIO0" (at 213.36 154.94 0) (effects (font (size 1.27 1.27)) (justify left))) (property "Footprint" "RevB:TestPoint_Pad_D1.5mm" (at 0 0 0) (effects (font (size 1.27 1.27)) (justify left) hide)) (property "Datasheet" "~" (at 0 0 0) (effects (font (size 1.27 1.27)) (justify left) hide)) (property "MPN" "BARE PCB PAD" (at 0 0 0) (effects (font (size 1.27 1.27)) (justify left) hide)) (property "Qualification" "VERIFIED component selection; qualification/productization/SELECTED_COMPONENTS.json; physical acceptance separate" (at 0 0 0) (effects (font (size 1.27 1.27)) (justify left) hide)) (pin "1") (property "Manufacturer" "" (at 0 0 0) (effects (font (size 1.27 1.27)) (hide yes))) (property "LCSC" "" (at 0 0 0) (effects (font (size 1.27 1.27)) (hide yes))) (property "Assembly" "BARE_PCB" (at 0 0 0) (effects (font (size 1.27 1.27)) (hide yes))))
(wire (pts (xy 243.84 153.67) (xy 243.84 158.75)) (stroke (width 0) (type default)))
(global_label "+3V3" (shape bidirectional) (at 243.84 158.75 180) (effects (font (size 1.0 1.0)) (justify right)) (property "Intersheetrefs" "${INTERSHEET_REFS}" (at 243.84 158.75 0) (effects (font (size 1.27 1.27)) (justify left) hide)))
(symbol (lib_id "Connector:TestPoint") (at 243.84 153.67 0) (unit 1) (in_bom no) (on_board yes) (dnp no) (property "Reference" "TP203" (at 248.92 152.4 0) (effects (font (size 1.27 1.27)) (justify left))) (property "Value" "TP_3V3" (at 248.92 154.94 0) (effects (font (size 1.27 1.27)) (justify left))) (property "Footprint" "RevB:TestPoint_Pad_D1.5mm" (at 0 0 0) (effects (font (size 1.27 1.27)) (justify left) hide)) (property "Datasheet" "~" (at 0 0 0) (effects (font (size 1.27 1.27)) (justify left) hide)) (property "MPN" "BARE PCB PAD" (at 0 0 0) (effects (font (size 1.27 1.27)) (justify left) hide)) (property "Qualification" "VERIFIED component selection; qualification/productization/SELECTED_COMPONENTS.json; physical acceptance separate" (at 0 0 0) (effects (font (size 1.27 1.27)) (justify left) hide)) (pin "1") (property "Manufacturer" "" (at 0 0 0) (effects (font (size 1.27 1.27)) (hide yes))) (property "LCSC" "" (at 0 0 0) (effects (font (size 1.27 1.27)) (hide yes))) (property "Assembly" "BARE_PCB" (at 0 0 0) (effects (font (size 1.27 1.27)) (hide yes))))
(text "GPIO3 / GPIO46 are strapping pins and intentionally NC. OIL LED GPIO9; PWR LED GPIO15.\nGPIO35–37 unused. GPIO2 excitation monitoring is a source implementation; target build remains required.\nFirmware2.1.4 source and calibration/invalid-data contract require current target verification.\nRVB22 supervisor: R201 pull-up retained; C203 DNP. No current compiled/native pass is claimed." (at 22.86 171.45 0) (effects (font (size 1.27 1.27)) (justify left top)))
(wire (pts (xy 172.72 39.37) (xy 172.72 44.45)) (stroke (width 0) (type default)))
(global_label "+3V3" (shape bidirectional) (at 172.72 44.45 180) (effects (font (size 1.0 1.0)) (justify right)) (property "Intersheetrefs" "${INTERSHEET_REFS}" (at 172.72 44.45 0) (effects (font (size 1.27 1.27)) (justify left) hide)))
(symbol (lib_id "power:PWR_FLAG") (at 172.72 39.37 0) (unit 1) (in_bom no) (on_board no) (dnp no) (property "Reference" "#FLG4" (at 177.8 38.1 0) (effects (font (size 1.27 1.27)) (justify left))) (property "Value" "ERC SOURCE" (at 177.8 40.64 0) (effects (font (size 1.27 1.27)) (justify left))) (property "Footprint" "" (at 0 0 0) (effects (font (size 1.27 1.27)) (justify left) hide)) (property "Datasheet" "~" (at 0 0 0) (effects (font (size 1.27 1.27)) (justify left) hide)) (property "MPN" "ERC ONLY" (at 0 0 0) (effects (font (size 1.27 1.27)) (justify left) hide)) (property "Qualification" "Library qualified; physical validation OPEN" (at 0 0 0) (effects (font (size 1.27 1.27)) (justify left) hide)) (pin "1"))
(symbol (lib_id "RevB:TPS3808G33_Q1") (at 95.25 215.9 0) (unit 1) (in_bom yes) (on_board yes) (dnp no) (property "Reference" "U202" (at 95.25 201.93 0) (effects (font (size 1.0 1.0)))) (property "Value" "TPS3808G33-Q1 3.07V RESET" (at 95.25 204.47 0) (effects (font (size 1.0 1.0)))) (property "Footprint" "RevB:TPS3808_DBV0006A" (at 0 0 0) (effects (font (size 1.0 1.0)) hide)) (property "Datasheet" "https://www.ti.com/lit/ds/symlink/tps3808-q1.pdf" (at 0 0 0) (effects (font (size 1.0 1.0)) hide)) (property "MPN" "TPS3808G33QDBVRQ1" (at 0 0 0) (effects (font (size 1.0 1.0)) hide)) (property "Manufacturer" "Texas Instruments" (at 0 0 0) (effects (font (size 1.0 1.0)) hide)) (property "LCSC" "" (at 0 0 0) (effects (font (size 1.0 1.0)) hide)) (property "Assembly" "FACTORY" (at 0 0 0) (effects (font (size 1.0 1.0)) hide)) (property "Qualification" "RVB21 source candidate; RESET_REVIEW.md; native ERC/DRC and assembly validation pending" (at 0 0 0) (effects (font (size 1.0 1.0)) hide)) (pin "1") (pin "2") (pin "3") (pin "4") (pin "5") (pin "6"))
(symbol (lib_id "Device:R") (at 175.26 215.9 0) (unit 1) (in_bom yes) (on_board yes) (dnp no) (property "Reference" "R203" (at 187.95999999999998 214.63 0) (effects (font (size 1.0 1.0)))) (property "Value" "1k 1% RESET LIMIT" (at 187.95999999999998 217.17000000000002 0) (effects (font (size 1.0 1.0)))) (property "Footprint" "RevB:R_0603_1608Metric_RVB22_R203" (at 0 0 0) (effects (font (size 1.0 1.0)) hide)) (property "Datasheet" "https://www.vishay.com/docs/20035/dcrcwe3.pdf" (at 0 0 0) (effects (font (size 1.0 1.0)) hide)) (property "MPN" "CRCW06031K00FKEA" (at 0 0 0) (effects (font (size 1.0 1.0)) hide)) (property "Manufacturer" "Vishay" (at 0 0 0) (effects (font (size 1.0 1.0)) hide)) (property "LCSC" "C844920" (at 0 0 0) (effects (font (size 1.0 1.0)) hide)) (property "Assembly" "FACTORY" (at 0 0 0) (effects (font (size 1.0 1.0)) hide)) (property "Qualification" "RVB21 source candidate; RESET_REVIEW.md; native ERC/DRC and assembly validation pending" (at 0 0 0) (effects (font (size 1.0 1.0)) hide)) (pin "1") (pin "2"))
(symbol (lib_id "Device:C") (at 238.76 215.9 0) (unit 1) (in_bom yes) (on_board yes) (dnp no) (property "Reference" "C205" (at 251.45999999999998 214.63 0) (effects (font (size 1.0 1.0)))) (property "Value" "100n /50V X7R" (at 251.45999999999998 217.17000000000002 0) (effects (font (size 1.0 1.0)))) (property "Footprint" "RevB:C_0603_1608Metric_RVB22_C205" (at 0 0 0) (effects (font (size 1.0 1.0)) hide)) (property "Datasheet" "https://www.murata.com/en-us/products/productdetail?partno=GCM188R71H104KA57D" (at 0 0 0) (effects (font (size 1.0 1.0)) hide)) (property "MPN" "GCM188R71H104KA57D" (at 0 0 0) (effects (font (size 1.0 1.0)) hide)) (property "Manufacturer" "Murata" (at 0 0 0) (effects (font (size 1.0 1.0)) hide)) (property "LCSC" "C85864" (at 0 0 0) (effects (font (size 1.0 1.0)) hide)) (property "Assembly" "FACTORY" (at 0 0 0) (effects (font (size 1.0 1.0)) hide)) (property "Qualification" "RVB21 source candidate; RESET_REVIEW.md; native ERC/DRC and assembly validation pending" (at 0 0 0) (effects (font (size 1.0 1.0)) hide)) (pin "1") (pin "2"))
(wire (pts (xy 105.41 213.36) (xy 110.49 213.36)) (stroke (width 0) (type default)))
(global_label "SUP_RESET_RAW" (shape bidirectional) (at 110.49 213.36 0) (effects (font (size 1 1)) (justify left)) (property "Intersheetrefs" "${INTERSHEET_REFS}" (at 0 0 0) (effects (font (size 1.0 1.0)) hide)))
(wire (pts (xy 95.25 224.79) (xy 95.25 229.87)) (stroke (width 0) (type default)))
(global_label "GND" (shape bidirectional) (at 95.25 229.87 0) (effects (font (size 1 1)) (justify left)) (property "Intersheetrefs" "${INTERSHEET_REFS}" (at 0 0 0) (effects (font (size 1.0 1.0)) hide)))
(wire (pts (xy 85.09 218.44) (xy 80.01 218.44)) (stroke (width 0) (type default)))
(global_label "+3V3" (shape bidirectional) (at 80.01 218.44 0) (effects (font (size 1 1)) (justify left)) (property "Intersheetrefs" "${INTERSHEET_REFS}" (at 0 0 0) (effects (font (size 1.0 1.0)) hide)))
(wire (pts (xy 85.09 213.36) (xy 80.01 213.36)) (stroke (width 0) (type default)))
(global_label "+3V3" (shape bidirectional) (at 80.01 213.36 0) (effects (font (size 1 1)) (justify left)) (property "Intersheetrefs" "${INTERSHEET_REFS}" (at 0 0 0) (effects (font (size 1.0 1.0)) hide)))
(wire (pts (xy 95.25 207.01) (xy 95.25 201.93)) (stroke (width 0) (type default)))
(global_label "+3V3" (shape bidirectional) (at 95.25 201.93 0) (effects (font (size 1 1)) (justify left)) (property "Intersheetrefs" "${INTERSHEET_REFS}" (at 0 0 0) (effects (font (size 1.0 1.0)) hide)))
(wire (pts (xy 175.26 212.09) (xy 175.26 207.01)) (stroke (width 0) (type default)))
(global_label "SUP_RESET_RAW" (shape bidirectional) (at 175.26 207.01 0) (effects (font (size 1 1)) (justify left)) (property "Intersheetrefs" "${INTERSHEET_REFS}" (at 0 0 0) (effects (font (size 1.0 1.0)) hide)))
(wire (pts (xy 175.26 219.71) (xy 175.26 224.79)) (stroke (width 0) (type default)))
(global_label "ESP_EN" (shape bidirectional) (at 175.26 224.79 0) (effects (font (size 1 1)) (justify left)) (property "Intersheetrefs" "${INTERSHEET_REFS}" (at 0 0 0) (effects (font (size 1.0 1.0)) hide)))
(wire (pts (xy 238.76 212.09) (xy 238.76 207.01)) (stroke (width 0) (type default)))
(global_label "+3V3" (shape bidirectional) (at 238.76 207.01 0) (effects (font (size 1 1)) (justify left)) (property "Intersheetrefs" "${INTERSHEET_REFS}" (at 0 0 0) (effects (font (size 1.0 1.0)) hide)))
(wire (pts (xy 238.76 219.71) (xy 238.76 224.79)) (stroke (width 0) (type default)))
(global_label "GND" (shape bidirectional) (at 238.76 224.79 0) (effects (font (size 1 1)) (justify left)) (property "Intersheetrefs" "${INTERSHEET_REFS}" (at 0 0 0) (effects (font (size 1.0 1.0)) hide)))
(text "I32 RESET: U202 falling3.023950-3.116050V; release threshold max3.193952V.\nR204100k ties CT toVDD: published180-420ms delay permits C206 charging before boot.\nC203 remains DNP. Normal rail transients must stay>3.116050V and<3.6V without reset.\nRetain programmer open-drain reset; hold GPIO0 until actual EN release.\nPhysical startup/boot/reset and RevA fault correlation remain acceptance gates." (at 50.8 248.92 0) (effects (font (size 1.27 1.27)) (justify left top)))
(symbol (lib_id "Device:R") (at 50.8 215.9 0) (unit 1) (in_bom yes) (on_board yes) (dnp no) (property "Reference" "R204" (at 63.5 214.63 0) (effects (font (size 1.0 1.0)))) (property "Value" "100k /1% RESET DELAY" (at 63.5 217.17 0) (effects (font (size 1.0 1.0)))) (property "Footprint" "RevB:I32_FINISHED_R204" (at -124.46 0.0 0) (effects (font (size 1.0 1.0)) hide)) (property "Datasheet" "https://www.vishay.com/docs/20035/dcrcwe3.pdf" (at -124.46 0.0 0) (effects (font (size 1.0 1.0)) hide)) (property "MPN" "CRCW0603100KFKEA" (at -124.46 0.0 0) (effects (font (size 1.0 1.0)) hide)) (property "Manufacturer" "Vishay" (at -124.46 0.0 0) (effects (font (size 1.0 1.0)) hide)) (property "LCSC" "" (at -124.46 0.0 0) (effects (font (size 1.0 1.0)) hide)) (property "Assembly" "FACTORY" (at -124.46 0.0 0) (effects (font (size 1.0 1.0)) hide)) (property "Qualification" "I32 source candidate; native evidence and qualification conditions control" (at -124.46 0.0 0) (effects (font (size 1.0 1.0)) hide)) (pin "1") (pin "2"))
(wire (pts (xy 50.8 212.09) (xy 43.18 212.09)) (stroke (width 0) (type default)))
(global_label "+3V3" (shape bidirectional) (at 43.18 212.09 0) (effects (font (size 1 1)) (justify left)) (property "Intersheetrefs" "${INTERSHEET_REFS}" (at 43.18 212.09 0) (effects (font (size 1 1)) hide)))
(wire (pts (xy 50.8 219.71) (xy 43.18 219.71)) (stroke (width 0) (type default)))
(global_label "SUP_RESET_DELAY" (shape bidirectional) (at 43.18 219.71 0) (effects (font (size 1 1)) (justify left)) (property "Intersheetrefs" "${INTERSHEET_REFS}" (at 43.18 219.71 0) (effects (font (size 1 1)) hide)))
(wire (pts (xy 105.41 218.44) (xy 113.03 218.44)) (stroke (width 0) (type default)))
(global_label "SUP_RESET_DELAY" (shape bidirectional) (at 113.03 218.44 180) (effects (font (size 1 1)) (justify right)) (property "Intersheetrefs" "${INTERSHEET_REFS}" (at 113.03 218.44 0) (effects (font (size 1 1)) hide))))
